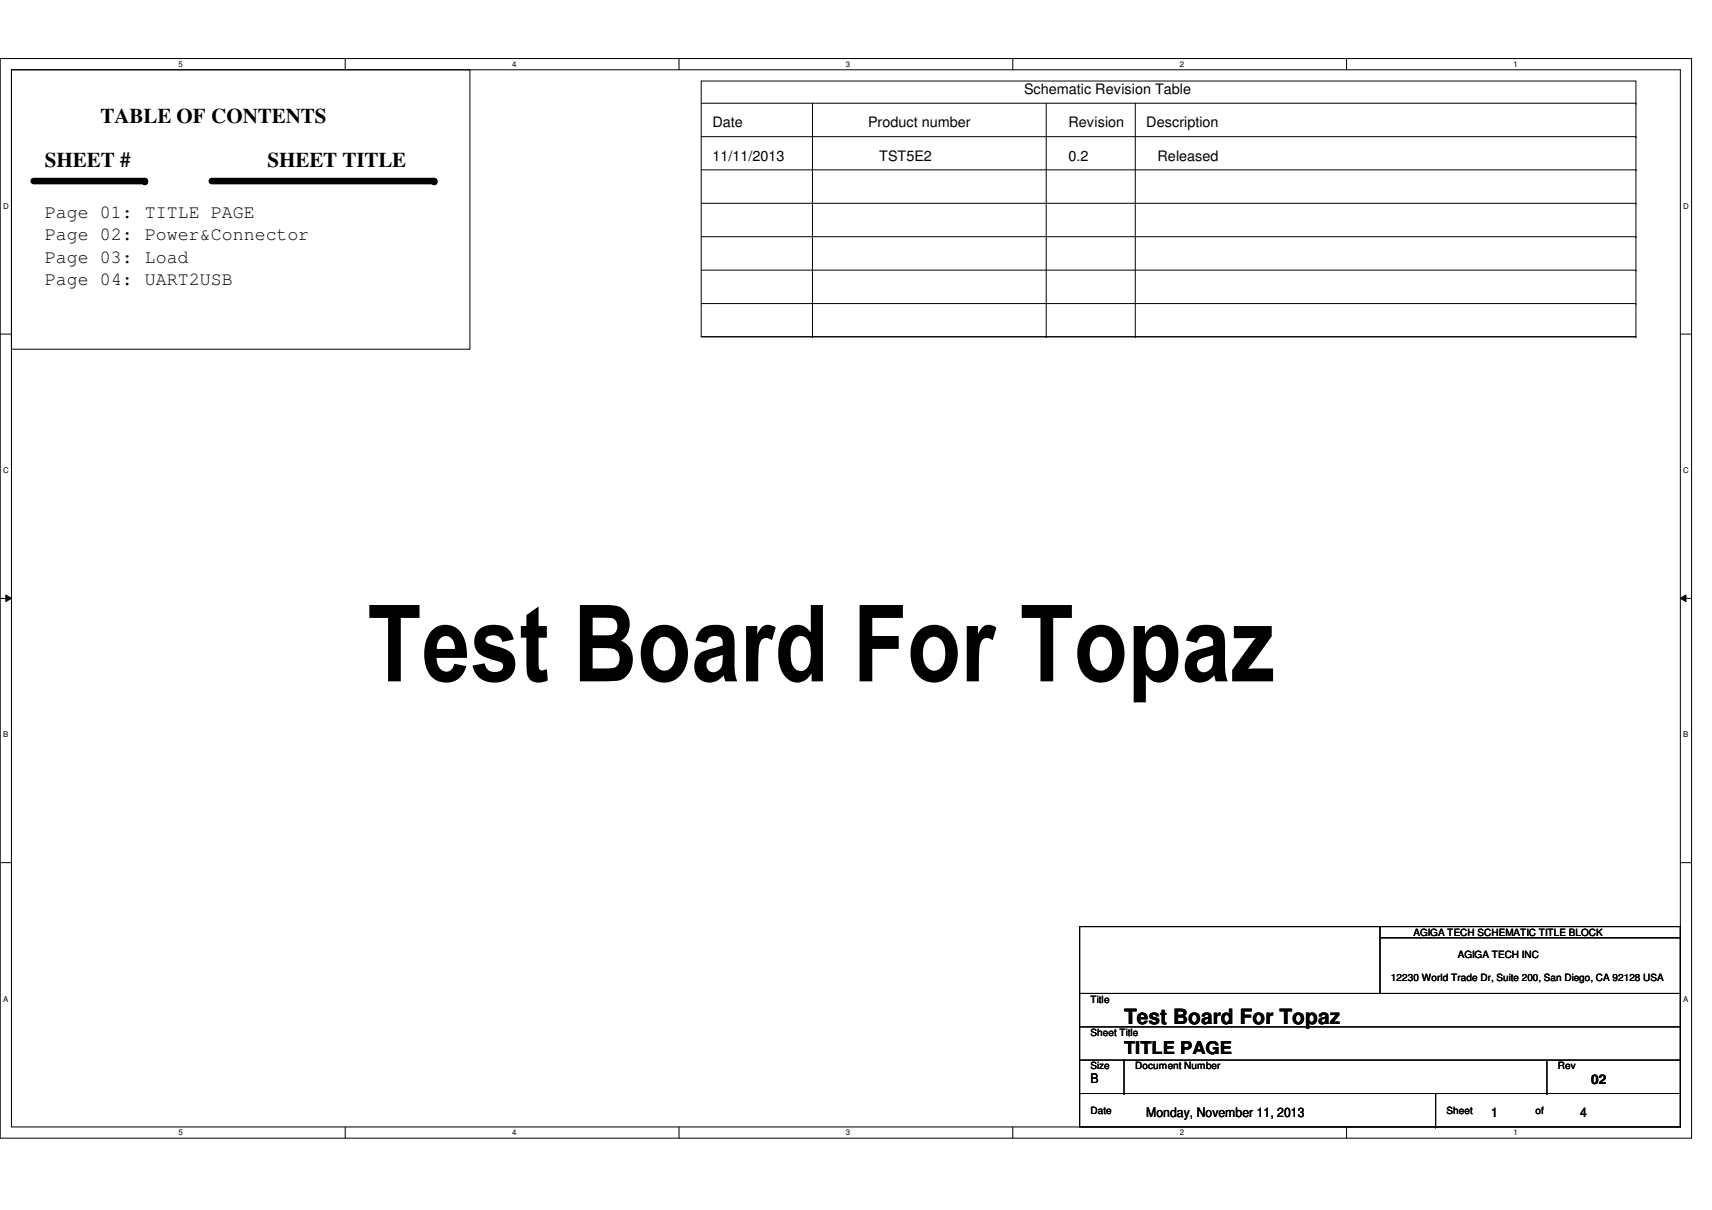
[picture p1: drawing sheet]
<svg xmlns="http://www.w3.org/2000/svg" width="297mm" height="210mm" viewBox="0 0 297 210" stroke-linecap="round" stroke-linejoin="round" font-family="sans-serif">
<path d="M0 10.2h293.5v187.2h-293.5zM2 12.1h289.5v183.4h-289.5z" fill="none" stroke="#000" stroke-width=".17"/>
<g fill="#fff">
<path d="M30.9 10.4h.8v1.5h-.8z"/>
<path d="M30.9 195.7h.8v1.5h-.8z"/>
</g>
<path d="M59.9 10.2v1.9M59.9 195.5v1.9" fill="none" stroke="#000" stroke-width=".17"/>
<g fill="#fff">
<path d="M88.9 10.4h.7v1.5h-.7z"/>
<path d="M88.9 195.7h.7v1.5h-.7z"/>
</g>
<path d="M117.8 10.2v1.9M117.8 195.5v1.9" fill="none" stroke="#000" stroke-width=".17"/>
<g fill="#fff">
<path d="M146.8 10.4h.7v1.5h-.7z"/>
<path d="M146.8 195.7h.7v1.5h-.7z"/>
</g>
<path d="M175.7 10.2v1.9M175.7 195.5v1.9" fill="none" stroke="#000" stroke-width=".17"/>
<g fill="#fff">
<path d="M204.7 10.4h.7v1.5h-.7z"/>
<path d="M204.7 195.7h.7v1.5h-.7z"/>
</g>
<path d="M233.6 10.2v1.9M233.6 195.5v1.9" fill="none" stroke="#000" stroke-width=".17"/>
<g fill="#fff">
<path d="M262.6 10.4h.8v1.5h-.8z"/>
<path d="M262.6 195.7h.8v1.5h-.8z"/>
<path d="M.5 35h1v1.5h-1z"/>
<path d="M292.1 35h.9v1.5h-.9z"/>
<path d="M.5 80.9h1v1.5h-1z"/>
<path d="M292.1 80.9h.9v1.5h-.9z"/>
</g>
<path d="M0 58h2M291.5 58h2" fill="none" stroke="#000" stroke-width=".17"/>
<g fill="#fff">
<path d="M.5 126.7h.9v1.5h-.9z"/>
<path d="M292.1 126.7h.8v1.5h-.8z"/>
</g>
<path d="M0 103.8h2M1 103.2l1 .6-1 .6zM291.5 103.8l1-.6v1.2zM291.5 103.8h2" fill="none" stroke="#000" stroke-width=".17"/>
<path d="M1 103.2l1 .6-1 .6zM291.5 103.8l1-.6v1.2z" fill="#000"/>
<g fill="#fff">
<path d="M.5 172.6h.9v1.5h-.9z"/>
<path d="M292.1 172.6h.8v1.5h-.8z"/>
</g>
<g fill="none" stroke="#000" stroke-width=".17">
<path d="M2 12.1h79.5v48.5h-79.5zM121.7 14.1h162.1v44.3h-162.1zM121.7 17.9h162.1M141 17.9v40.5M181.5 17.9v40.5M197 17.9v40.5M283.8 17.9h.1M121.7 23.7h162.1M121.7 29.5h162.1M121.7 35.3h162.1M283.8 23.7h.1M283.8 29.5h.1"/>
<path d="M283.8 35.3h.1M121.7 41.1h162.1M121.7 46.9h162.1M121.7 52.7h162.1M121.7 58.4h162.1M141 58.4h.1M181.5 58.4h.1M197 58.4h.1M283.8 41.1h.1M283.8 46.9h.1M283.8 52.7h.1M283.8 58.4h.1"/>
<path d="M0 149.6h2M291.5 149.6h2M187.3 160.7h104.2v34.8h-104.2zM187.3 178.1h.1M187.3 172.3h.1M187.3 178.1h104.2M187.3 172.3h104.2M239.4 160.7h.1M239.4 160.7v11.6M239.4 162.7h52.1M291.5 162.7h.1M187.3 189.7h.1"/>
<path d="M187.3 183.9h104.2M187.3 189.7h104.2M195 189.7h.1M195 183.9v5.8M249.1 195.5h.1M249.1 189.7v5.8M268.4 189.7h.1M268.4 183.9v5.8M291.5 183.9h.1"/>
</g>
<path d="M5.8 31.4h19.3M36.7 31.4h38.6" fill="none" stroke="#000" stroke-width="1.1"/>
<g fill="#000">
<circle cx="25.1" cy="31.4" r=".57"/>
<circle cx="75.3" cy="31.4" r=".57"/>
</g>
<text font-size="18.5" x="63.8" y="118.2">Test Board For Topaz</text>
<g font-size="3.6">
<text x="17.4" y="21.3">TABLE OF CONTENTS</text>
<text x="7.8" y="29">SHEET #</text>
<text x="46.4" y="29">SHEET TITLE</text>
<text x="195" y="177.6">Test Board For Topaz</text>
</g>
<g font-size="3.3">
<text x="7.8" y="37.8">Page 01: TITLE PAGE</text>
<text x="7.8" y="41.7">Page 02: Power&amp;Connector</text>
<text x="7.8" y="45.6">Page 03: Load</text>
<text x="7.8" y="49.4">Page 04: UART2USB</text>
</g>
<text font-size="3" x="195" y="182.9">TITLE PAGE</text>
<g font-size="2.5">
<text x="177.7" y="16.3">Schematic Revision Table</text>
<text x="123.6" y="22.1">Date</text>
<text x="150.6" y="22.1">Product number</text>
<text x="185.4" y="22.1">Revision</text>
<text x="198.9" y="22.1">Description</text>
<text x="123.6" y="27.9">11/11/2013</text>
<text x="152.6" y="27.9">TST5E2</text>
<text x="185.4" y="27.9">0.2</text>
<text x="200.8" y="27.9">Released</text>
</g>
<g font-size="2.3">
<text x="189.2" y="187.9">B</text>
<text x="276.1" y="188">02</text>
<text x="198.9" y="193.7">Monday, November 11, 2013</text>
<text x="258.7" y="193.7">1</text>
<text x="274.2" y="193.7">4</text>
</g>
<g font-size="1.7">
<text x="245.2" y="162.3">AGIGA TECH SCHEMATIC TITLE BLOCK</text>
<text x="252.9" y="166.2">AGIGA TECH INC</text>
<text x="189.2" y="173.9">Title</text>
<text x="241.3" y="170.1">12230 World Trade Dr, Suite 200, San Diego, CA 92128 USA</text>
<text x="189.2" y="179.7">Sheet Title</text>
<text x="189.2" y="185.5">Size</text>
<text x="197" y="185.5">Document Number</text>
<text x="270.3" y="185.5">Rev</text>
<text x="189.2" y="193.3">Date</text>
<text x="251" y="193.3">Sheet</text>
<text x="266.4" y="193.3">of</text>
</g>
<g font-size="1.4">
<text x="30.9" y="11.6">5</text>
<text x="88.9" y="11.6">4</text>
<text x="146.8" y="11.6">3</text>
<text x="204.7" y="11.6">2</text>
<text x="262.6" y="11.6">1</text>
<text x=".5" y="36.2">D</text>
<text x="292.1" y="36.2">D</text>
<text x=".5" y="82.1">C</text>
<text x="292.1" y="82.1">C</text>
<text x=".5" y="127.9">B</text>
<text x="292.1" y="127.9">B</text>
<text x=".5" y="173.8">A</text>
<text x="292.1" y="173.8">A</text>
<text x="30.9" y="196.9">5</text>
<text x="88.9" y="196.9">4</text>
<text x="146.8" y="196.9">3</text>
<text x="204.7" y="196.9">2</text>
<text x="262.6" y="196.9">1</text>
</g>
</svg>
